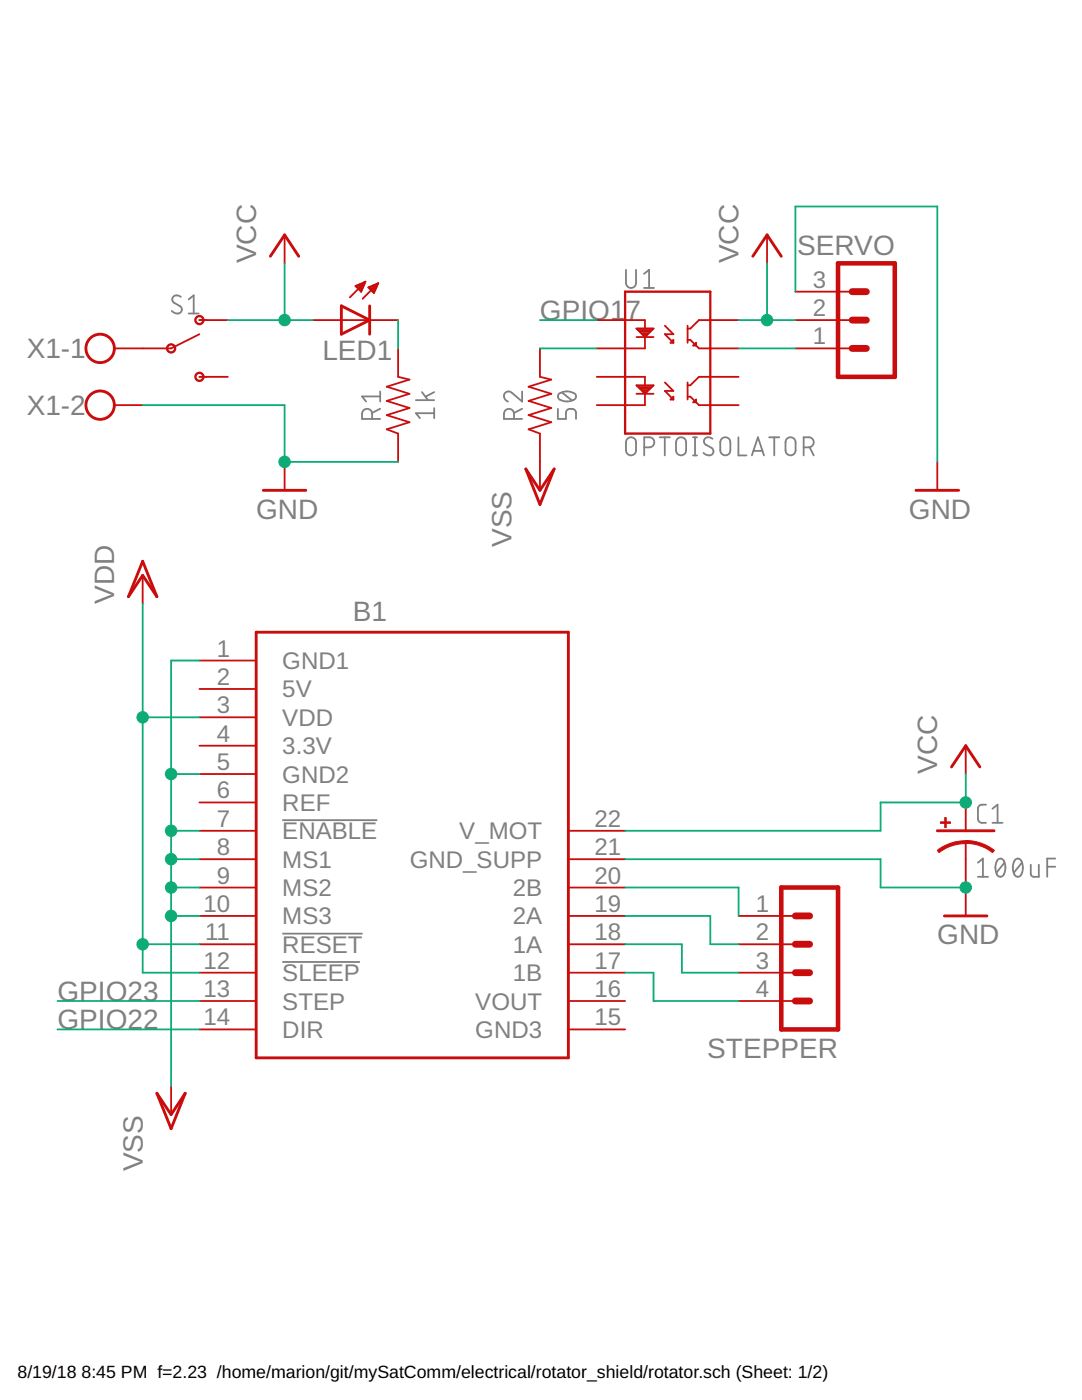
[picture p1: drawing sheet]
<svg xmlns="http://www.w3.org/2000/svg" width="216mm" height="279mm" viewBox="0 0 216 279" stroke-linecap="round" stroke-linejoin="round" font-family="sans-serif">
<g fill="none" stroke="#808080" stroke-width=".36">
<path d="M36.1 59.2a.93 .93 0 0 0-1.2-.2 .93 .93 0 0 0-.4 1.2l1.4 .9a.87 .87 0 0 1 .2 1.2 .87 .87 0 0 1-1.3 .1l-.5-.3M37.6 59.8l1.1-.9v3.7M124.9 53.8v2.7a1.01 1.01 0 0 0 1 1 1.01 1.01 0 0 0 1-1v-2.7M128.5 54.7l1-.9v3.7M128.5 57.5h2M37.6 62.6h2M75.9 79.1h-3.7l.8 1M75.9 78.1v2M83 79.9h3.6M84.2 78.3l1.2 1.6M86.6 78.3l-1.7 .9M104.2 78.1v2l-2-1.7a.98 .98 0 0 0-1.5 .2 .98 .98 0 0 0 .4 1.4l.3 .1"/>
<path d="M111.5 78.7a2.55 2.55 0 0 1 3.4 .2v.5a2.5 2.5 0 0 1-3.4 .1l-.2-.4zM112.1 78.3l2 1.6M74.3 83.6a1.84 1.84 0 0 0-.4-1.8 1.02 1.02 0 0 0-1.1-.1 1.02 1.02 0 0 0-.6 .9v1h3.7M75.9 81.6l-1.6 .8M86.6 82.5h-3.6l.8 1M86.6 81.4v2.1M102.6 83.6a1.75 1.75 0 0 0-.4-1.8 1 1 0 0 0-1.1-.1 1 1 0 0 0-.5 .9v1h3.6M104.2 81.6l-1.6 .8M111.3 81.6v2h1.6v-1.2a1.03 1.03 0 0 1 1-.8 1.03 1.03 0 0 1 1 .8v1.2M125.3 87.5a1 1 0 0 1 1-.1 1 1 0 0 1 .6 .9v1.6a1.01 1.01 0 0 1-1 1 1.01 1.01 0 0 1-1-1v-1.6zM128.5 89.3a1.75 1.75 0 0 0 1.8-.4 1 1 0 0 0 .2-1.1 1 1 0 0 0-.9-.5h-1.1v3.6M131.6 87.3h2.1"/>
<path d="M132.7 87.3v3.6M135.2 87.5a1.02 1.02 0 0 1 1.1-.1 1.02 1.02 0 0 1 .6 .9v1.6a1.01 1.01 0 0 1-1 1 1.01 1.01 0 0 1-1-1v-1.6zM138.3 87.3h.8M138.3 90.9h.8M138.7 87.3v3.6M142.2 87.6a.93 .93 0 0 0-1.2-.3 .93 .93 0 0 0-.4 1.2l1.4 .9a.88 .88 0 0 1 .2 1.2 .88 .88 0 0 1-1.3 .2l-.5-.4M144.1 87.5a1 1 0 0 1 1-.1 1 1 0 0 1 .6 .9v1.6a1.01 1.01 0 0 1-1 1 1.01 1.01 0 0 1-1-1v-1.6zM147.3 87.3v3.6h1.6M150 90.9l1.2-3.6 1.2 3.6M150.3 90h1.8M153.5 87.3h2M154.5 87.3v3.6"/>
<path d="M157.1 87.5a1.02 1.02 0 0 1 1.1-.1 1.02 1.02 0 0 1 .5 .9v1.6a1.01 1.01 0 0 1-1 1 1.01 1.01 0 0 1-1-1v-1.6zM160.4 89.3h1a1.01 1.01 0 0 0 1-1 1.01 1.01 0 0 0-1-1h-1v3.6M161.6 89.3l.8 1.6M56.3 163.7h19M195.1 172.2l1-.9v3.7M195.1 175h2M196.7 160.6h-.8a.77 .77 0 0 0-.8 .8v2l.3 .6a1.43 1.43 0 0 0 1.3 .2M198 164.2h2M198 161.4l1.1-.8v3.6M199.2 171.5l.6-.1a2.47 2.47 0 0 1 .2 3.4l-.6 .1a2.47 2.47 0 0 1-.5-3zM200.4 172.2l-1.6 2M202.5 171.7a.84 .84 0 0 1 1-.3 .84 .84 0 0 1 .5 .9 2.31 2.31 0 0 1-.7 2.6h-.4a2.39 2.39 0 0 1-.5-3z"/>
<path d="M203.9 172.2l-1.6 2M205.7 172.6v2l.2 .3 .4 .1h1v-2.4M209 173h1.6M210.6 171.3h-1.6v3.7M56.3 186.3h16M56.3 192h15.5"/>
</g>
<g fill="none" stroke="#c90d0c" stroke-width=".47">
<path d="M124.7 58.2h17v28.3h-17z"/>
<circle cx="34.1" cy="69.5" r=".8"/>
<circle cx="39.8" cy="63.9" r=".8"/>
<circle cx="39.8" cy="75.2" r=".8"/>
</g>
<g fill="none" stroke="#c90d0c" stroke-width=".36">
<path d="M56.8 46.9v5.7M71.1 57.3h1.4M71.2 57h1.4M71.5 57.6h.8M71.8 57.9h.4M71.9 56.7h.8M72.1 58.2h.1M72.6 56.4h.3M72.9 56.2l-3.1 3.2M72.9 56.2l-2 .9 1.2 1.1M72.9 56.2l-.8 2M73.5 57.4l2-.9-.9 2z"/>
<path d="M73.7 57.3h1.4M73.7 57.6h1.3M74 57.9h.9M74.3 58.2h.4M74.4 57h.9M75.1 56.7h.3M75.5 56.5l-3.2 3.1M153.1 46.9v5.7M158.7 58.2h11.3M39.8 63.9h5.7M39.8 66.7l-5.7 2.8h-11.3M39.8 75.2h5.7"/>
<path d="M62.4 63.9h17M79.4 69.5v5.7l2.3 .6-4.5 1.4 4.5 1.4-4.5 1.4 4.5 1.4-4.5 1.4 4.5 1.5-4.5 1.4 2.2 .8v5.7M107.7 69.5v5.7l2.3 .6-4.5 1.4 4.5 1.4-4.5 1.4 4.5 1.4-4.5 1.4 4.5 1.5-4.5 1.4 2.2 .8v11.4M119.1 63.9h9.6v1.7M119.1 75.2h9.6v1.7M127 67.3h3.4M127 78.6h3.4M127 65.6h3.4l-1.7 1.7zM127 76.9h3.4l-1.7 1.7zM127.1 77h3.2M127.3 65.9h2.8M127.4 77.3h2.6"/>
<path d="M127.7 66.2h2.1M127.7 77.6h2M128 66.5h1.5M128 77.9h1.4M128.3 66.8h.8M128.3 78.2h.8M128.6 67.1h.2M128.7 78.5h.1M128.7 67.3v2.2h-9.6M128.7 78.6v2.3h-9.6M132.7 65l1.7 1.7h-1.7l1.7 1.7M132.7 76.3l1.7 1.7h-1.7l1.7 1.7"/>
<path d="M134.4 67.8v.6h-.6zM134.4 79.2v.5h-.6zM137.2 65v3.4M137.2 76.3v3.4M137.2 67.8h.6l1.1 1.2M137.2 79.2h.6l1.1 1.1M138.3 69l.6-.6v.6zM138.9 69l.6 .5h7.9M147.4 63.9h-7.9l-1.7 1.7h-.6M147.4 75.2h-7.9l-1.7 1.7h-.6M158.7 63.9h11.3M158.7 69.5h11.3"/>
<path d="M22.8 80.9h5.7M56.8 92.2v5.7M138.3 80.3l.6-.6v.6zM138.9 80.3l.6 .6h7.9M187 92.2v5.7M28.5 114.8v5.7M39.8 131.8h11.3M39.8 137.5h11.3M39.8 143.2h11.3M39.8 148.8h11.3M39.8 154.5h11.3M192.7 148.8v5.7"/>
<path d="M39.8 160.1h11.3M39.8 165.8h11.3M39.8 171.5h11.3M39.8 177.1h11.3M113.4 165.8h11.3M113.4 171.5h11.3M113.4 177.1h11.3M192.7 160.1v5.7M192.7 168.1v14.7M39.8 182.8h11.3M39.8 188.4h11.3M39.8 194.1h11.3"/>
<path d="M39.8 199.8h11.3M113.4 182.8h11.3M113.4 188.4h11.3M113.4 194.1h11.3M113.4 199.8h11.3M147.4 182.8h11.3M147.4 188.4h11.3M147.4 194.1h11.3M147.4 199.8h11.3M34.1 216.8v5.6M39.8 205.4h11.3M113.4 205.4h11.3"/>
</g>
<path d="M167.2 52.6h11.3v22.6h-11.3zM155.9 177.1h11.3v28.3h-11.3z" fill="none" stroke="#c90d0c" stroke-width=".91"/>
<path d="M170 58.2h2.9M170 63.9h2.9M170 69.5h2.9M158.7 194.1h2.8M158.7 188.4h2.8M158.7 182.8h2.8M158.7 199.8h2.8" fill="none" stroke="#c90d0c" stroke-width="1.4"/>
<g fill="none" stroke="#c90d0c" stroke-width=".57">
<path d="M54 51.1l2.8-4.2 2.8 4.2M150.2 51.1l2.9-4.2 2.8 4.2M68.1 61l5.7 2.9-5.7 2.8zM73.8 61v5.7M52.5 97.9h8.5M104.9 93.6l2.8 4.3 2.9-4.3-2.9 7.1zM182.8 97.9h8.5M28.5 112l2.8 7.1-2.8-4.3-2.9 4.3zM51.1 126.2h62.3v84.9h-62.3zM189.9 153.1l2.8-4.3 2.8 4.3M187 165.8h11.4M188.4 182.8h8.5"/>
<path d="M31.3 218.2l2.8 4.2 2.9-4.2-2.9 7.1z"/>
<circle cx="20" cy="69.5" r="2.84"/>
<circle cx="20" cy="80.9" r="2.84"/>
</g>
<g fill="#c90d0c" stroke="#c90d0c" stroke-width=".2">
<path d="M192.7 167.7a9.3 9.3 0 0 1 5.7 2l-.3 .5a8.7 8.7 0 0 0-5.4-1.9z" fill-rule="evenodd"/>
<path d="M187 169.7a9.1 9.1 0 0 1 5.7-1.9v.6l-1.6 .1a8.4 8.4 0 0 0-3.7 1.7z" fill-rule="evenodd"/>
</g>
<g fill="#c90d0c" stroke="#c90d0c" stroke-width=".2">
<path d="M187.7 164h2v.3h-2z"/>
<path d="M188.5 163.2h.3v2h-.3z"/>
</g>
<path d="M39.8 75.2h1.4" fill="none" stroke="#c90d0c" stroke-width=".3"/>
<g fill="none" stroke="#0dab76" stroke-width=".36">
<path d="M56.8 52.6v11.3M153.1 52.6v11.3M158.7 58.2v-17h28.3v51M45.5 63.9h16.9M79.4 63.9v5.6M107.7 63.9h11.4M107.7 69.5h11.4M147.4 63.9h11.3M147.4 69.5h11.3M28.5 80.9h28.3v11.3h22.6M28.5 120.5v73.6h11.3M39.8 131.8h-5.7v85"/>
<path d="M28.5 143.2h11.3M34.1 154.5h5.7M192.7 154.5v5.6h-17v5.7h-51M34.1 165.8h5.7M34.1 171.5h5.7M34.1 177.1h5.7M124.7 171.5h51v5.6h17M124.7 177.1h22.7v5.7M11.5 199.8h28.3M28.5 188.4h11.3M34.1 182.8h5.7M124.7 182.8h17v5.6h5.7"/>
<path d="M124.7 188.4h11.4v5.7h11.3M124.7 194.1h5.7v5.7h17M11.5 205.4h28.3"/>
</g>
<g fill="#0dab76" stroke="#0dab76" stroke-width=".2">
<circle cx="153.1" cy="63.9" r="1.14"/>
<circle cx="192.7" cy="160.1" r="1.14"/>
<circle cx="56.8" cy="63.9" r="1.14"/>
<circle cx="56.8" cy="92.2" r="1.14"/>
<circle cx="192.7" cy="177.1" r="1.14"/>
<circle cx="34.1" cy="154.5" r="1.14"/>
<circle cx="34.1" cy="165.8" r="1.14"/>
<circle cx="34.1" cy="171.5" r="1.14"/>
<circle cx="34.1" cy="177.1" r="1.14"/>
<circle cx="34.1" cy="182.8" r="1.14"/>
<circle cx="28.5" cy="143.2" r="1.14"/>
<circle cx="28.5" cy="188.4" r="1.14"/>
</g>
<g font-size="5.6" fill="#808080">
<text x="51.1" y="52.5" transform="rotate(-90 51.1 52.5)">VCC</text>
<text x="147.4" y="52.5" transform="rotate(-90 147.4 52.5)">VCC</text>
<text x="159.1" y="50.8">SERVO</text>
<text x="107.7" y="63.9">GPIO1</text>
<text x="124.8" y="63.9">7</text>
<text x="5.3" y="71.5">X1-1</text>
<text x="64.3" y="71.8">LED1</text>
<text x="5.3" y="82.8">X1-2</text>
<text x="51.1" y="103.5">GND</text>
<text x="181.4" y="103.5">GND</text>
<text x="102.1" y="109.2" transform="rotate(-90 102.1 109.2)">VSS</text>
<text x="22.8" y="120.5" transform="rotate(-90 22.8 120.5)">VDD</text>
<text x="70.4" y="123.9">B1</text>
<text x="187" y="154.5" transform="rotate(-90 187 154.5)">VCC</text>
<text x="187" y="188.5">GND</text>
<text x="11.5" y="199.8">GPIO23</text>
<text x="11.5" y="205.4">GPIO22</text>
<text x="141.1" y="211.1">STEPPER</text>
<text x="28.5" y="233.8" transform="rotate(-90 28.5 233.8)">VSS</text>
</g>
<g font-size="4.8" fill="#808080">
<text x="162.2" y="57.4">3</text>
<text x="162.2" y="63.1">2</text>
<text x="162.2" y="68.7">1</text>
<text x="43.2" y="131">1</text>
<text x="43.2" y="136.7">2</text>
<text x="56.3" y="133.5">GND1</text>
<text x="43.2" y="142.4">3</text>
<text x="56.3" y="139.2">5V</text>
<text x="43.2" y="148">4</text>
<text x="56.3" y="144.9">VDD</text>
<text x="43.2" y="153.7">5</text>
<text x="56.3" y="150.5">3.3V</text>
<text x="43.2" y="159.3">6</text>
<text x="56.3" y="156.2">GND2</text>
<text x="56.3" y="161.8">REF</text>
<text x="43.2" y="165">7</text>
<text x="56.3" y="167.5">ENABLE</text>
<text x="91.6" y="167.5">V_MOT</text>
<text x="118.6" y="165">22</text>
<text x="43.2" y="170.7">8</text>
<text x="56.3" y="173.2">MS1</text>
<text x="81.8" y="173.2">GND_SUPP</text>
<text x="118.6" y="170.7">21</text>
<text x="43.2" y="176.3">9</text>
<text x="56.3" y="178.8">MS2</text>
<text x="102.3" y="178.8">2B</text>
<text x="118.6" y="176.3">20</text>
<text x="40.6" y="182">10</text>
<text x="56.3" y="184.5">MS3</text>
<text x="102.3" y="184.5">2A</text>
<text x="118.6" y="182">19</text>
<text x="150.8" y="182">1</text>
<text x="40.9" y="187.7">11</text>
<text x="56.3" y="190.2">RESET</text>
<text x="102.3" y="190.2">1A</text>
<text x="118.6" y="187.7">18</text>
<text x="150.8" y="187.7">2</text>
<text x="40.6" y="193.3">12</text>
<text x="56.3" y="195.8">SLEEP</text>
<text x="102.3" y="195.8">1B</text>
<text x="118.6" y="193.3">17</text>
<text x="150.8" y="193.3">3</text>
<text x="40.6" y="199">13</text>
<text x="56.3" y="201.5">STEP</text>
<text x="94.8" y="201.5">VOUT</text>
<text x="118.6" y="199">16</text>
<text x="150.8" y="199">4</text>
<text x="40.6" y="204.7">14</text>
<text x="56.3" y="207.1">DIR</text>
<text x="94.8" y="207.2">GND3</text>
<text x="118.6" y="204.7">15</text>
</g>
<g font-size="3.5">
<text x="3.5" y="274.9">8/19/18</text>
<text x="16.3" y="274.9">8:45 PM f=2.23 /home/marion/git/mySatComm/electrical/rotator_shield/rotator.sch (Sheet: 1/2)</text>
</g>
</svg>
